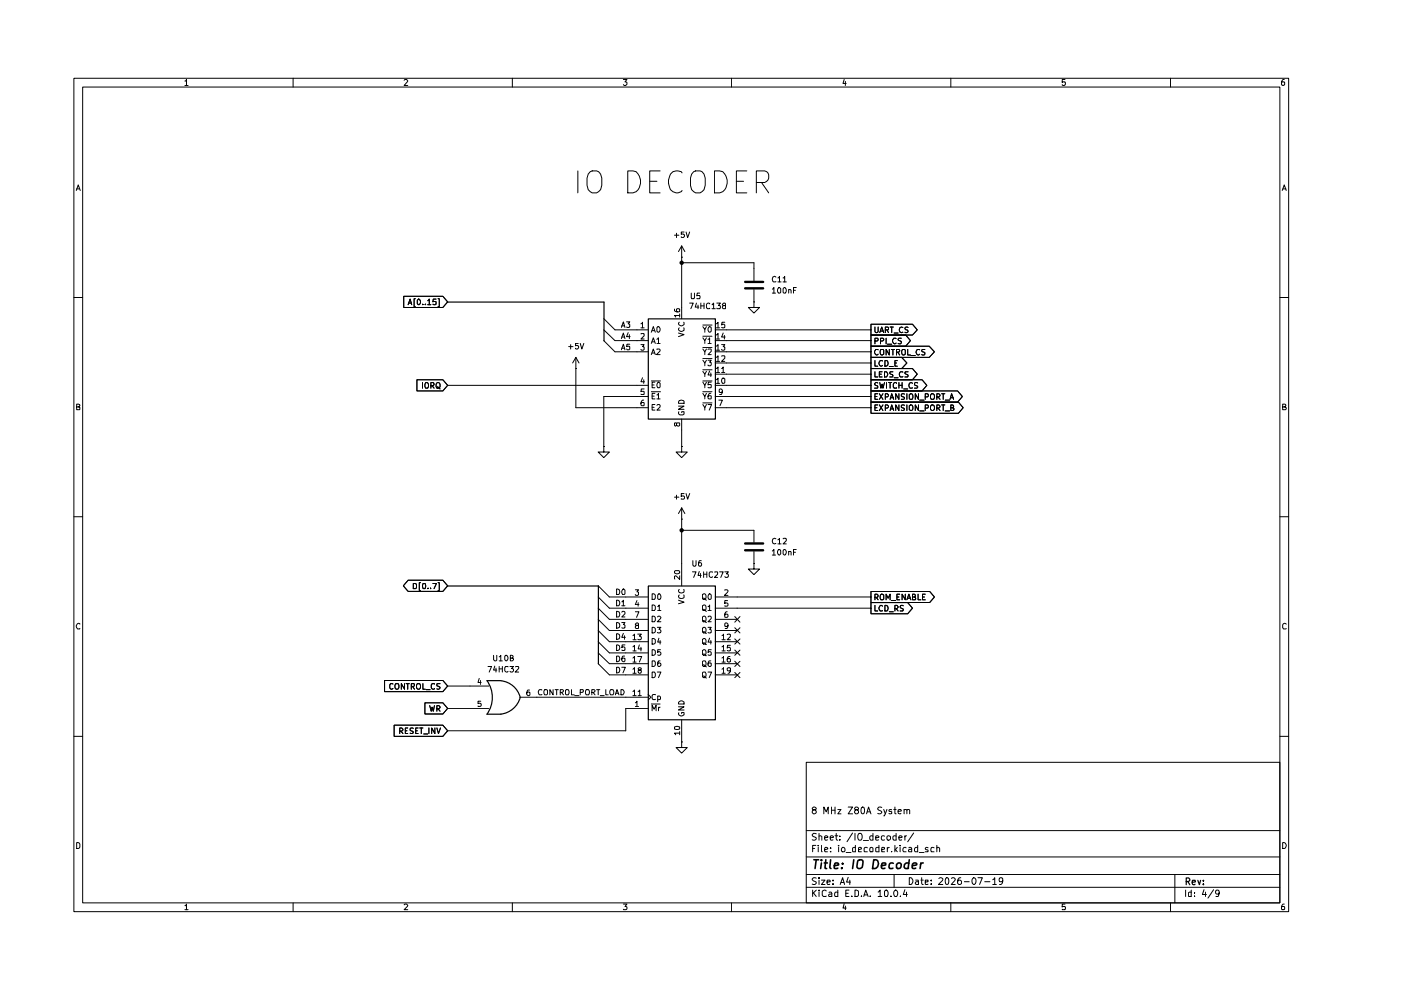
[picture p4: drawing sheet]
(kicad_sch
 (version 20260306)
 (generator "eeschema")
 (generator_version "10.0")
 (paper "A4")
 (title_block
  (title "IO Decoder")
  (date "2026-07-19")
  (comment 1 "8 MHz Z80A System"))
 (lib_symbols
  (symbol "74xx:74HC138" (exclude_from_sim no) (in_bom yes) (on_board yes)
   (in_pos_files yes)
   (duplicate_pin_numbers_are_jumpers no)
   (property "Reference" "U" (at -7.62 13.97 0) (show_name no) (do_not_autoplace no) (effects (font (size 1.27 1.27)) (justify left bottom)))
   (property "Value" "74HC138" (at 2.54 -11.43 0) (show_name no) (do_not_autoplace no) (effects (font (size 1.27 1.27)) (justify left top)))
   (property "Footprint" "" (at 0 0 0) (show_name no) (do_not_autoplace no) (hide yes) (effects (font (size 1.27 1.27))))
   (property "Datasheet" "http://www.ti.com/lit/ds/symlink/cd74hc238.pdf" (at 0 0 0) (show_name no) (do_not_autoplace no) (hide yes) (effects (font (size 1.27 1.27))))
   (property "Description" "3-to-8 line decoder/multiplexer inverting, DIP-16/SOIC-16/SSOP-16" (at 0 0 0) (show_name no) (do_not_autoplace no) (hide yes) (effects (font (size 1.27 1.27))))
   (symbol "74HC138_0_1"
    (rectangle (start -7.62 12.7) (end 7.62 -10.16) (stroke (width 0.254) (type default)) (fill (type background))))
   (symbol "74HC138_1_1"
    (pin input line (at -10.16 10.16 0) (length 2.54) (name "A0" (effects (font (size 1.27 1.27)))) (number "1" (effects (font (size 1.27 1.27)))))
    (pin input line (at -10.16 7.62 0) (length 2.54) (name "A1" (effects (font (size 1.27 1.27)))) (number "2" (effects (font (size 1.27 1.27)))))
    (pin input line (at -10.16 5.08 0) (length 2.54) (name "A2" (effects (font (size 1.27 1.27)))) (number "3" (effects (font (size 1.27 1.27)))))
    (pin input line (at -10.16 -2.54 0) (length 2.54) (name "~{E0}" (effects (font (size 1.27 1.27)))) (number "4" (effects (font (size 1.27 1.27)))))
    (pin input line (at -10.16 -5.08 0) (length 2.54) (name "~{E1}" (effects (font (size 1.27 1.27)))) (number "5" (effects (font (size 1.27 1.27)))))
    (pin input line (at -10.16 -7.62 0) (length 2.54) (name "E2" (effects (font (size 1.27 1.27)))) (number "6" (effects (font (size 1.27 1.27)))))
    (pin output line (at 10.16 -7.62 180) (length 2.54) (name "~{Y7}" (effects (font (size 1.27 1.27)))) (number "7" (effects (font (size 1.27 1.27)))))
    (pin power_in line (at 0 -12.7 90) (length 2.54) (name "GND" (effects (font (size 1.27 1.27)))) (number "8" (effects (font (size 1.27 1.27)))))
    (pin output line (at 10.16 -5.08 180) (length 2.54) (name "~{Y6}" (effects (font (size 1.27 1.27)))) (number "9" (effects (font (size 1.27 1.27)))))
    (pin output line (at 10.16 -2.54 180) (length 2.54) (name "~{Y5}" (effects (font (size 1.27 1.27)))) (number "10" (effects (font (size 1.27 1.27)))))
    (pin output line (at 10.16 0 180) (length 2.54) (name "~{Y4}" (effects (font (size 1.27 1.27)))) (number "11" (effects (font (size 1.27 1.27)))))
    (pin output line (at 10.16 2.54 180) (length 2.54) (name "~{Y3}" (effects (font (size 1.27 1.27)))) (number "12" (effects (font (size 1.27 1.27)))))
    (pin output line (at 10.16 5.08 180) (length 2.54) (name "~{Y2}" (effects (font (size 1.27 1.27)))) (number "13" (effects (font (size 1.27 1.27)))))
    (pin output line (at 10.16 7.62 180) (length 2.54) (name "~{Y1}" (effects (font (size 1.27 1.27)))) (number "14" (effects (font (size 1.27 1.27)))))
    (pin output line (at 10.16 10.16 180) (length 2.54) (name "~{Y0}" (effects (font (size 1.27 1.27)))) (number "15" (effects (font (size 1.27 1.27)))))
    (pin power_in line (at 0 15.24 270) (length 2.54) (name "VCC" (effects (font (size 1.27 1.27)))) (number "16" (effects (font (size 1.27 1.27))))))
   (embedded_fonts no))
  (symbol "74xx:74HC273" (exclude_from_sim no) (in_bom yes) (on_board yes)
   (in_pos_files yes)
   (duplicate_pin_numbers_are_jumpers no)
   (property "Reference" "U" (at -7.62 16.51 0) (show_name no) (do_not_autoplace no) (effects (font (size 1.27 1.27))))
   (property "Value" "74HC273" (at -7.62 -16.51 0) (show_name no) (do_not_autoplace no) (effects (font (size 1.27 1.27))))
   (property "Footprint" "" (at 0 0 0) (show_name no) (do_not_autoplace no) (hide yes) (effects (font (size 1.27 1.27))))
   (property "Datasheet" "https://assets.nexperia.com/documents/data-sheet/74HC_HCT273.pdf" (at 0 0 0) (show_name no) (do_not_autoplace no) (hide yes) (effects (font (size 1.27 1.27))))
   (property "Description" "8-bit D Flip-Flop, reset" (at 0 0 0) (show_name no) (do_not_autoplace no) (hide yes) (effects (font (size 1.27 1.27))))
   (symbol "74HC273_1_0"
    (pin input line (at -12.7 -12.7 0) (length 5.08) (name "~{Mr}" (effects (font (size 1.27 1.27)))) (number "1" (effects (font (size 1.27 1.27)))))
    (pin output line (at 12.7 12.7 180) (length 5.08) (name "Q0" (effects (font (size 1.27 1.27)))) (number "2" (effects (font (size 1.27 1.27)))))
    (pin input line (at -12.7 12.7 0) (length 5.08) (name "D0" (effects (font (size 1.27 1.27)))) (number "3" (effects (font (size 1.27 1.27)))))
    (pin input line (at -12.7 10.16 0) (length 5.08) (name "D1" (effects (font (size 1.27 1.27)))) (number "4" (effects (font (size 1.27 1.27)))))
    (pin output line (at 12.7 10.16 180) (length 5.08) (name "Q1" (effects (font (size 1.27 1.27)))) (number "5" (effects (font (size 1.27 1.27)))))
    (pin output line (at 12.7 7.62 180) (length 5.08) (name "Q2" (effects (font (size 1.27 1.27)))) (number "6" (effects (font (size 1.27 1.27)))))
    (pin input line (at -12.7 7.62 0) (length 5.08) (name "D2" (effects (font (size 1.27 1.27)))) (number "7" (effects (font (size 1.27 1.27)))))
    (pin input line (at -12.7 5.08 0) (length 5.08) (name "D3" (effects (font (size 1.27 1.27)))) (number "8" (effects (font (size 1.27 1.27)))))
    (pin output line (at 12.7 5.08 180) (length 5.08) (name "Q3" (effects (font (size 1.27 1.27)))) (number "9" (effects (font (size 1.27 1.27)))))
    (pin power_in line (at 0 -20.32 90) (length 5.08) (name "GND" (effects (font (size 1.27 1.27)))) (number "10" (effects (font (size 1.27 1.27)))))
    (pin input clock (at -12.7 -10.16 0) (length 5.08) (name "Cp" (effects (font (size 1.27 1.27)))) (number "11" (effects (font (size 1.27 1.27)))))
    (pin output line (at 12.7 2.54 180) (length 5.08) (name "Q4" (effects (font (size 1.27 1.27)))) (number "12" (effects (font (size 1.27 1.27)))))
    (pin input line (at -12.7 2.54 0) (length 5.08) (name "D4" (effects (font (size 1.27 1.27)))) (number "13" (effects (font (size 1.27 1.27)))))
    (pin input line (at -12.7 0 0) (length 5.08) (name "D5" (effects (font (size 1.27 1.27)))) (number "14" (effects (font (size 1.27 1.27)))))
    (pin output line (at 12.7 0 180) (length 5.08) (name "Q5" (effects (font (size 1.27 1.27)))) (number "15" (effects (font (size 1.27 1.27)))))
    (pin output line (at 12.7 -2.54 180) (length 5.08) (name "Q6" (effects (font (size 1.27 1.27)))) (number "16" (effects (font (size 1.27 1.27)))))
    (pin input line (at -12.7 -2.54 0) (length 5.08) (name "D6" (effects (font (size 1.27 1.27)))) (number "17" (effects (font (size 1.27 1.27)))))
    (pin input line (at -12.7 -5.08 0) (length 5.08) (name "D7" (effects (font (size 1.27 1.27)))) (number "18" (effects (font (size 1.27 1.27)))))
    (pin output line (at 12.7 -5.08 180) (length 5.08) (name "Q7" (effects (font (size 1.27 1.27)))) (number "19" (effects (font (size 1.27 1.27)))))
    (pin power_in line (at 0 20.32 270) (length 5.08) (name "VCC" (effects (font (size 1.27 1.27)))) (number "20" (effects (font (size 1.27 1.27))))))
   (symbol "74HC273_1_1"
    (rectangle (start -7.62 15.24) (end 7.62 -15.24) (stroke (width 0.254) (type default)) (fill (type background))))
   (embedded_fonts no))
  (symbol "74xx:74HC32"
   (body_styles demorgan)
   (pin_names
    (offset 1.016)) (exclude_from_sim no) (in_bom yes) (on_board yes)
   (in_pos_files yes)
   (duplicate_pin_numbers_are_jumpers no)
   (property "Reference" "U" (at 0 1.27 0) (show_name no) (do_not_autoplace no) (effects (font (size 1.27 1.27))))
   (property "Value" "74HC32" (at 0 -1.27 0) (show_name no) (do_not_autoplace no) (effects (font (size 1.27 1.27))))
   (property "Footprint" "" (at 0 0 0) (show_name no) (do_not_autoplace no) (hide yes) (effects (font (size 1.27 1.27))))
   (property "Datasheet" "http://www.ti.com/lit/gpn/sn74HC32" (at 0 0 0) (show_name no) (do_not_autoplace no) (hide yes) (effects (font (size 1.27 1.27))))
   (property "Description" "Quad 2-input OR" (at 0 0 0) (show_name no) (do_not_autoplace no) (hide yes) (effects (font (size 1.27 1.27))))
   (property "ki_locked" "" (at 0 0 0) (show_name no) (do_not_autoplace no) (effects (font (size 1.27 1.27))))
   (symbol "74HC32_1_1"
    (arc (start -3.81 3.81) (mid -2.589 0) (end -3.81 -3.81) (stroke (width 0.254) (type default)) (fill (type none)))
    (polyline (pts (xy -3.81 3.81) (xy -0.635 3.81)) (stroke (width 0.254) (type default)) (fill (type background)))
    (polyline (pts (xy -3.81 -3.81) (xy -0.635 -3.81)) (stroke (width 0.254) (type default)) (fill (type background)))
    (arc (start 3.81 0) (mid 2.1855 -2.584) (end -0.6096 -3.81) (stroke (width 0.254) (type default)) (fill (type background)))
    (arc (start -0.6096 3.81) (mid 2.1928 2.5924) (end 3.81 0) (stroke (width 0.254) (type default)) (fill (type background)))
    (polyline (pts (xy -0.635 3.81) (xy -3.81 3.81) (xy -3.81 3.81) (xy -3.556 3.4036) (xy -3.0226 2.2606) (xy -2.6924 1.0414) (xy -2.6162 -0.254) (xy -2.7686 -1.4986) (xy -3.175 -2.7178) (xy -3.81 -3.81) (xy -3.81 -3.81) (xy -0.635 -3.81)) (stroke (width -25.4) (type default)) (fill (type background)))
    (pin input line (at -7.62 2.54 0) (length 4.318) (name "" (effects (font (size 1.27 1.27)))) (number "1" (effects (font (size 1.27 1.27)))))
    (pin input line (at -7.62 -2.54 0) (length 4.318) (name "" (effects (font (size 1.27 1.27)))) (number "2" (effects (font (size 1.27 1.27)))))
    (pin output line (at 7.62 0 180) (length 3.81) (name "" (effects (font (size 1.27 1.27)))) (number "3" (effects (font (size 1.27 1.27))))))
   (symbol "74HC32_1_2"
    (arc (start 0 3.81) (mid 3.7934 0) (end 0 -3.81) (stroke (width 0.254) (type default)) (fill (type background)))
    (polyline (pts (xy 0 3.81) (xy -3.81 3.81) (xy -3.81 -3.81) (xy 0 -3.81)) (stroke (width 0.254) (type default)) (fill (type background)))
    (pin input inverted (at -7.62 2.54 0) (length 3.81) (name "" (effects (font (size 1.27 1.27)))) (number "1" (effects (font (size 1.27 1.27)))))
    (pin input inverted (at -7.62 -2.54 0) (length 3.81) (name "" (effects (font (size 1.27 1.27)))) (number "2" (effects (font (size 1.27 1.27)))))
    (pin output inverted (at 7.62 0 180) (length 3.81) (name "" (effects (font (size 1.27 1.27)))) (number "3" (effects (font (size 1.27 1.27))))))
   (symbol "74HC32_2_1"
    (arc (start -3.81 3.81) (mid -2.589 0) (end -3.81 -3.81) (stroke (width 0.254) (type default)) (fill (type none)))
    (polyline (pts (xy -3.81 3.81) (xy -0.635 3.81)) (stroke (width 0.254) (type default)) (fill (type background)))
    (polyline (pts (xy -3.81 -3.81) (xy -0.635 -3.81)) (stroke (width 0.254) (type default)) (fill (type background)))
    (arc (start 3.81 0) (mid 2.1855 -2.584) (end -0.6096 -3.81) (stroke (width 0.254) (type default)) (fill (type background)))
    (arc (start -0.6096 3.81) (mid 2.1928 2.5924) (end 3.81 0) (stroke (width 0.254) (type default)) (fill (type background)))
    (polyline (pts (xy -0.635 3.81) (xy -3.81 3.81) (xy -3.81 3.81) (xy -3.556 3.4036) (xy -3.0226 2.2606) (xy -2.6924 1.0414) (xy -2.6162 -0.254) (xy -2.7686 -1.4986) (xy -3.175 -2.7178) (xy -3.81 -3.81) (xy -3.81 -3.81) (xy -0.635 -3.81)) (stroke (width -25.4) (type default)) (fill (type background)))
    (pin input line (at -7.62 2.54 0) (length 4.318) (name "" (effects (font (size 1.27 1.27)))) (number "4" (effects (font (size 1.27 1.27)))))
    (pin input line (at -7.62 -2.54 0) (length 4.318) (name "" (effects (font (size 1.27 1.27)))) (number "5" (effects (font (size 1.27 1.27)))))
    (pin output line (at 7.62 0 180) (length 3.81) (name "" (effects (font (size 1.27 1.27)))) (number "6" (effects (font (size 1.27 1.27))))))
   (symbol "74HC32_2_2"
    (arc (start 0 3.81) (mid 3.7934 0) (end 0 -3.81) (stroke (width 0.254) (type default)) (fill (type background)))
    (polyline (pts (xy 0 3.81) (xy -3.81 3.81) (xy -3.81 -3.81) (xy 0 -3.81)) (stroke (width 0.254) (type default)) (fill (type background)))
    (pin input inverted (at -7.62 2.54 0) (length 3.81) (name "" (effects (font (size 1.27 1.27)))) (number "4" (effects (font (size 1.27 1.27)))))
    (pin input inverted (at -7.62 -2.54 0) (length 3.81) (name "" (effects (font (size 1.27 1.27)))) (number "5" (effects (font (size 1.27 1.27)))))
    (pin output inverted (at 7.62 0 180) (length 3.81) (name "" (effects (font (size 1.27 1.27)))) (number "6" (effects (font (size 1.27 1.27))))))
   (symbol "74HC32_3_1"
    (arc (start -3.81 3.81) (mid -2.589 0) (end -3.81 -3.81) (stroke (width 0.254) (type default)) (fill (type none)))
    (polyline (pts (xy -3.81 3.81) (xy -0.635 3.81)) (stroke (width 0.254) (type default)) (fill (type background)))
    (polyline (pts (xy -3.81 -3.81) (xy -0.635 -3.81)) (stroke (width 0.254) (type default)) (fill (type background)))
    (arc (start 3.81 0) (mid 2.1855 -2.584) (end -0.6096 -3.81) (stroke (width 0.254) (type default)) (fill (type background)))
    (arc (start -0.6096 3.81) (mid 2.1928 2.5924) (end 3.81 0) (stroke (width 0.254) (type default)) (fill (type background)))
    (polyline (pts (xy -0.635 3.81) (xy -3.81 3.81) (xy -3.81 3.81) (xy -3.556 3.4036) (xy -3.0226 2.2606) (xy -2.6924 1.0414) (xy -2.6162 -0.254) (xy -2.7686 -1.4986) (xy -3.175 -2.7178) (xy -3.81 -3.81) (xy -3.81 -3.81) (xy -0.635 -3.81)) (stroke (width -25.4) (type default)) (fill (type background)))
    (pin output line (at 7.62 0 180) (length 3.81) (name "" (effects (font (size 1.27 1.27)))) (number "8" (effects (font (size 1.27 1.27)))))
    (pin input line (at -7.62 2.54 0) (length 4.318) (name "" (effects (font (size 1.27 1.27)))) (number "9" (effects (font (size 1.27 1.27)))))
    (pin input line (at -7.62 -2.54 0) (length 4.318) (name "" (effects (font (size 1.27 1.27)))) (number "10" (effects (font (size 1.27 1.27))))))
   (symbol "74HC32_3_2"
    (arc (start 0 3.81) (mid 3.7934 0) (end 0 -3.81) (stroke (width 0.254) (type default)) (fill (type background)))
    (polyline (pts (xy 0 3.81) (xy -3.81 3.81) (xy -3.81 -3.81) (xy 0 -3.81)) (stroke (width 0.254) (type default)) (fill (type background)))
    (pin output inverted (at 7.62 0 180) (length 3.81) (name "" (effects (font (size 1.27 1.27)))) (number "8" (effects (font (size 1.27 1.27)))))
    (pin input inverted (at -7.62 2.54 0) (length 3.81) (name "" (effects (font (size 1.27 1.27)))) (number "9" (effects (font (size 1.27 1.27)))))
    (pin input inverted (at -7.62 -2.54 0) (length 3.81) (name "" (effects (font (size 1.27 1.27)))) (number "10" (effects (font (size 1.27 1.27))))))
   (symbol "74HC32_4_1"
    (arc (start -3.81 3.81) (mid -2.589 0) (end -3.81 -3.81) (stroke (width 0.254) (type default)) (fill (type none)))
    (polyline (pts (xy -3.81 3.81) (xy -0.635 3.81)) (stroke (width 0.254) (type default)) (fill (type background)))
    (polyline (pts (xy -3.81 -3.81) (xy -0.635 -3.81)) (stroke (width 0.254) (type default)) (fill (type background)))
    (arc (start 3.81 0) (mid 2.1855 -2.584) (end -0.6096 -3.81) (stroke (width 0.254) (type default)) (fill (type background)))
    (arc (start -0.6096 3.81) (mid 2.1928 2.5924) (end 3.81 0) (stroke (width 0.254) (type default)) (fill (type background)))
    (polyline (pts (xy -0.635 3.81) (xy -3.81 3.81) (xy -3.81 3.81) (xy -3.556 3.4036) (xy -3.0226 2.2606) (xy -2.6924 1.0414) (xy -2.6162 -0.254) (xy -2.7686 -1.4986) (xy -3.175 -2.7178) (xy -3.81 -3.81) (xy -3.81 -3.81) (xy -0.635 -3.81)) (stroke (width -25.4) (type default)) (fill (type background)))
    (pin output line (at 7.62 0 180) (length 3.81) (name "" (effects (font (size 1.27 1.27)))) (number "11" (effects (font (size 1.27 1.27)))))
    (pin input line (at -7.62 2.54 0) (length 4.318) (name "" (effects (font (size 1.27 1.27)))) (number "12" (effects (font (size 1.27 1.27)))))
    (pin input line (at -7.62 -2.54 0) (length 4.318) (name "" (effects (font (size 1.27 1.27)))) (number "13" (effects (font (size 1.27 1.27))))))
   (symbol "74HC32_4_2"
    (arc (start 0 3.81) (mid 3.7934 0) (end 0 -3.81) (stroke (width 0.254) (type default)) (fill (type background)))
    (polyline (pts (xy 0 3.81) (xy -3.81 3.81) (xy -3.81 -3.81) (xy 0 -3.81)) (stroke (width 0.254) (type default)) (fill (type background)))
    (pin output inverted (at 7.62 0 180) (length 3.81) (name "" (effects (font (size 1.27 1.27)))) (number "11" (effects (font (size 1.27 1.27)))))
    (pin input inverted (at -7.62 2.54 0) (length 3.81) (name "" (effects (font (size 1.27 1.27)))) (number "12" (effects (font (size 1.27 1.27)))))
    (pin input inverted (at -7.62 -2.54 0) (length 3.81) (name "" (effects (font (size 1.27 1.27)))) (number "13" (effects (font (size 1.27 1.27))))))
   (symbol "74HC32_5_0"
    (pin power_in line (at 0 -12.7 90) (length 5.08) (name "GND" (effects (font (size 1.27 1.27)))) (number "7" (effects (font (size 1.27 1.27)))))
    (pin power_in line (at 0 12.7 270) (length 5.08) (name "VCC" (effects (font (size 1.27 1.27)))) (number "14" (effects (font (size 1.27 1.27))))))
   (symbol "74HC32_5_1"
    (rectangle (start -5.08 7.62) (end 5.08 -7.62) (stroke (width 0.254) (type default)) (fill (type background))))
   (embedded_fonts no))
  (symbol "Device:C"
   (pin_numbers (hide yes))
   (pin_names
    (offset 0.254)) (exclude_from_sim no) (in_bom yes) (on_board yes)
   (in_pos_files yes)
   (duplicate_pin_numbers_are_jumpers no)
   (property "Reference" "C" (at 0.635 2.54 0) (show_name no) (do_not_autoplace no) (effects (font (size 1.27 1.27)) (justify left)))
   (property "Value" "C" (at 0.635 -2.54 0) (show_name no) (do_not_autoplace no) (effects (font (size 1.27 1.27)) (justify left)))
   (property "Footprint" "" (at 0.9652 -3.81 0) (show_name no) (do_not_autoplace no) (hide yes) (effects (font (size 1.27 1.27))))
   (property "Datasheet" "" (at 0 0 0) (show_name no) (do_not_autoplace no) (hide yes) (effects (font (size 1.27 1.27))))
   (property "Description" "Unpolarized capacitor" (at 0 0 0) (show_name no) (do_not_autoplace no) (hide yes) (effects (font (size 1.27 1.27))))
   (symbol "C_0_1"
    (polyline (pts (xy -2.032 0.762) (xy 2.032 0.762)) (stroke (width 0.508) (type default)) (fill (type none)))
    (polyline (pts (xy -2.032 -0.762) (xy 2.032 -0.762)) (stroke (width 0.508) (type default)) (fill (type none))))
   (symbol "C_1_1"
    (pin passive line (at 0 3.81 270) (length 2.794) (name "" (effects (font (size 1.27 1.27)))) (number "1" (effects (font (size 1.27 1.27)))))
    (pin passive line (at 0 -3.81 90) (length 2.794) (name "" (effects (font (size 1.27 1.27)))) (number "2" (effects (font (size 1.27 1.27))))))
   (embedded_fonts no))
  (symbol "power:+5V"
   (power global)
   (pin_numbers (hide yes))
   (pin_names
    (offset 0) (hide yes)) (exclude_from_sim no) (in_bom yes) (on_board yes)
   (in_pos_files yes)
   (duplicate_pin_numbers_are_jumpers no)
   (property "Reference" "#PWR" (at 0 -3.81 0) (show_name no) (do_not_autoplace no) (hide yes) (effects (font (size 1.27 1.27))))
   (property "Value" "+5V" (at 0 3.556 0) (show_name no) (do_not_autoplace no) (effects (font (size 1.27 1.27))))
   (property "Footprint" "" (at 0 0 0) (show_name no) (do_not_autoplace no) (hide yes) (effects (font (size 1.27 1.27))))
   (property "Datasheet" "" (at 0 0 0) (show_name no) (do_not_autoplace no) (hide yes) (effects (font (size 1.27 1.27))))
   (property "Description" "Power symbol creates a global label with name \"+5V\"" (at 0 0 0) (show_name no) (do_not_autoplace no) (hide yes) (effects (font (size 1.27 1.27))))
   (symbol "+5V_0_1"
    (polyline (pts (xy -0.762 1.27) (xy 0 2.54)) (stroke (width 0) (type default)) (fill (type none)))
    (polyline (pts (xy 0 2.54) (xy 0.762 1.27)) (stroke (width 0) (type default)) (fill (type none)))
    (polyline (pts (xy 0 0) (xy 0 2.54)) (stroke (width 0) (type default)) (fill (type none))))
   (symbol "+5V_1_1"
    (pin power_in line (at 0 0 90) (length 0) (name "" (effects (font (size 1.27 1.27)))) (number "1" (effects (font (size 1.27 1.27))))))
   (embedded_fonts no))
  (symbol "power:GND"
   (power global)
   (pin_numbers (hide yes))
   (pin_names
    (offset 0) (hide yes)) (exclude_from_sim no) (in_bom yes) (on_board yes)
   (in_pos_files yes)
   (duplicate_pin_numbers_are_jumpers no)
   (property "Reference" "#PWR" (at 0 -6.35 0) (show_name no) (do_not_autoplace no) (hide yes) (effects (font (size 1.27 1.27))))
   (property "Value" "GND" (at 0 -3.81 0) (show_name no) (do_not_autoplace no) (effects (font (size 1.27 1.27))))
   (property "Footprint" "" (at 0 0 0) (show_name no) (do_not_autoplace no) (hide yes) (effects (font (size 1.27 1.27))))
   (property "Datasheet" "" (at 0 0 0) (show_name no) (do_not_autoplace no) (hide yes) (effects (font (size 1.27 1.27))))
   (property "Description" "Power symbol creates a global label with name \"GND\" , ground" (at 0 0 0) (show_name no) (do_not_autoplace no) (hide yes) (effects (font (size 1.27 1.27))))
   (symbol "GND_0_1"
    (polyline (pts (xy 0 0) (xy 0 -1.27) (xy 1.27 -1.27) (xy 0 -2.54) (xy -1.27 -1.27) (xy 0 -1.27)) (stroke (width 0) (type default)) (fill (type none))))
   (symbol "GND_1_1"
    (pin power_in line (at 0 0 270) (length 0) (name "" (effects (font (size 1.27 1.27)))) (number "1" (effects (font (size 1.27 1.27))))))
   (embedded_fonts no)))
 (text "IO DECODER"
  (exclude_from_sim no)
  (at 146.558 34.036 0)
  (effects (font (size 5 5))))
 (junction
  (at 148.59 113.03)
  (diameter 0)
  (color 0 0 0 0))
 (junction
  (at 148.59 52.07)
  (diameter 0)
  (color 0 0 0 0))
 (no_connect
  (at 161.29 138.43))
 (no_connect
  (at 161.29 133.35))
 (no_connect
  (at 161.29 140.97))
 (no_connect
  (at 161.29 135.89))
 (no_connect
  (at 161.29 146.05))
 (no_connect
  (at 161.29 143.51))
 (bus_entry
  (at 129.54 133.35)
  (size 2.54 2.54)
  (stroke (width 0) (type default)))
 (bus_entry
  (at 129.54 143.51)
  (size 2.54 2.54)
  (stroke (width 0) (type default)))
 (bus_entry
  (at 129.54 128.27)
  (size 2.54 2.54)
  (stroke (width 0) (type default)))
 (bus_entry
  (at 130.81 67.31)
  (size 2.54 2.54)
  (stroke (width 0) (type default)))
 (bus_entry
  (at 129.54 125.73)
  (size 2.54 2.54)
  (stroke (width 0) (type default)))
 (bus_entry
  (at 130.81 64.77)
  (size 2.54 2.54)
  (stroke (width 0) (type default)))
 (bus_entry
  (at 129.54 140.97)
  (size 2.54 2.54)
  (stroke (width 0) (type default)))
 (bus_entry
  (at 129.54 130.81)
  (size 2.54 2.54)
  (stroke (width 0) (type default)))
 (bus_entry
  (at 129.54 138.43)
  (size 2.54 2.54)
  (stroke (width 0) (type default)))
 (bus_entry
  (at 129.54 135.89)
  (size 2.54 2.54)
  (stroke (width 0) (type default)))
 (bus_entry
  (at 130.81 69.85)
  (size 2.54 2.54)
  (stroke (width 0) (type default)))
 (wire
  (pts (xy 148.59 52.07) (xy 165.1 52.07))
  (stroke (width 0) (type default)))
 (wire
  (pts (xy 124.46 76.2) (xy 124.46 85.09))
  (stroke (width 0) (type default)))
 (bus
  (pts (xy 129.54 143.51) (xy 129.54 125.73))
  (stroke (width 0) (type default)))
 (wire
  (pts (xy 135.89 158.75) (xy 135.89 153.67))
  (stroke (width 0) (type default)))
 (wire
  (pts (xy 158.75 82.55) (xy 191.77 82.55))
  (stroke (width 0) (type default)))
 (wire
  (pts (xy 95.25 80.01) (xy 138.43 80.01))
  (stroke (width 0) (type default)))
 (wire
  (pts (xy 130.81 82.55) (xy 130.81 93.98))
  (stroke (width 0) (type default)))
 (bus
  (pts (xy 130.81 69.85) (xy 130.81 60.96))
  (stroke (width 0) (type default)))
 (wire
  (pts (xy 148.59 113.03) (xy 148.59 110.49))
  (stroke (width 0) (type default)))
 (wire
  (pts (xy 132.08 128.27) (xy 135.89 128.27))
  (stroke (width 0) (type default)))
 (wire
  (pts (xy 148.59 52.07) (xy 148.59 62.23))
  (stroke (width 0) (type default)))
 (wire
  (pts (xy 132.08 143.51) (xy 135.89 143.51))
  (stroke (width 0) (type default)))
 (wire
  (pts (xy 138.43 82.55) (xy 130.81 82.55))
  (stroke (width 0) (type default)))
 (wire
  (pts (xy 132.08 135.89) (xy 135.89 135.89))
  (stroke (width 0) (type default)))
 (bus
  (pts (xy 95.25 60.96) (xy 130.81 60.96))
  (stroke (width 0) (type default)))
 (wire
  (pts (xy 95.25 148.59) (xy 100.33 148.59))
  (stroke (width 0) (type default)))
 (wire
  (pts (xy 158.75 80.01) (xy 191.77 80.01))
  (stroke (width 0) (type default)))
 (wire
  (pts (xy 133.35 69.85) (xy 138.43 69.85))
  (stroke (width 0) (type default)))
 (wire
  (pts (xy 132.08 146.05) (xy 135.89 146.05))
  (stroke (width 0) (type default)))
 (wire
  (pts (xy 158.75 72.39) (xy 191.77 72.39))
  (stroke (width 0) (type default)))
 (wire
  (pts (xy 158.75 85.09) (xy 191.77 85.09))
  (stroke (width 0) (type default)))
 (wire
  (pts (xy 158.75 77.47) (xy 191.77 77.47))
  (stroke (width 0) (type default)))
 (wire
  (pts (xy 132.08 138.43) (xy 135.89 138.43))
  (stroke (width 0) (type default)))
 (wire
  (pts (xy 158.75 69.85) (xy 191.77 69.85))
  (stroke (width 0) (type default)))
 (wire
  (pts (xy 138.43 85.09) (xy 124.46 85.09))
  (stroke (width 0) (type default)))
 (wire
  (pts (xy 158.75 67.31) (xy 191.77 67.31))
  (stroke (width 0) (type default)))
 (wire
  (pts (xy 148.59 113.03) (xy 148.59 120.65))
  (stroke (width 0) (type default)))
 (wire
  (pts (xy 158.75 74.93) (xy 191.77 74.93))
  (stroke (width 0) (type default)))
 (wire
  (pts (xy 165.1 53.34) (xy 165.1 52.07))
  (stroke (width 0) (type default)))
 (wire
  (pts (xy 148.59 113.03) (xy 165.1 113.03))
  (stroke (width 0) (type default)))
 (wire
  (pts (xy 95.25 158.75) (xy 135.89 158.75))
  (stroke (width 0) (type default)))
 (wire
  (pts (xy 133.35 67.31) (xy 138.43 67.31))
  (stroke (width 0) (type default)))
 (wire
  (pts (xy 133.35 72.39) (xy 138.43 72.39))
  (stroke (width 0) (type default)))
 (wire
  (pts (xy 132.08 130.81) (xy 135.89 130.81))
  (stroke (width 0) (type default)))
 (wire
  (pts (xy 148.59 50.8) (xy 148.59 52.07))
  (stroke (width 0) (type default)))
 (wire
  (pts (xy 148.59 90.17) (xy 148.59 93.98))
  (stroke (width 0) (type default)))
 (wire
  (pts (xy 132.08 133.35) (xy 135.89 133.35))
  (stroke (width 0) (type default)))
 (wire
  (pts (xy 161.29 130.81) (xy 191.77 130.81))
  (stroke (width 0) (type default)))
 (wire
  (pts (xy 115.57 151.13) (xy 135.89 151.13))
  (stroke (width 0) (type default)))
 (bus
  (pts (xy 95.25 125.73) (xy 129.54 125.73))
  (stroke (width 0) (type default)))
 (wire
  (pts (xy 161.29 128.27) (xy 191.77 128.27))
  (stroke (width 0) (type default)))
 (wire
  (pts (xy 132.08 140.97) (xy 135.89 140.97))
  (stroke (width 0) (type default)))
 (wire
  (pts (xy 95.25 153.67) (xy 100.33 153.67))
  (stroke (width 0) (type default)))
 (label "A3"
  (at 134.62 67.31 0)
  (effects (font (size 1.27 1.27)) (justify left bottom)))
 (label "D4"
  (at 133.35 138.43 0)
  (effects (font (size 1.27 1.27)) (justify left bottom)))
 (label "CONTROL_PORT_LOAD"
  (at 115.57 151.13 0)
  (effects (font (size 1.27 1.27)) (justify left bottom)))
 (label "D1"
  (at 133.35 130.81 0)
  (effects (font (size 1.27 1.27)) (justify left bottom)))
 (label "D6"
  (at 133.35 143.51 0)
  (effects (font (size 1.27 1.27)) (justify left bottom)))
 (label "A4"
  (at 134.62 69.85 0)
  (effects (font (size 1.27 1.27)) (justify left bottom)))
 (label "A5"
  (at 134.62 72.39 0)
  (effects (font (size 1.27 1.27)) (justify left bottom)))
 (label "D7"
  (at 133.35 146.05 0)
  (effects (font (size 1.27 1.27)) (justify left bottom)))
 (label "D5"
  (at 133.35 140.97 0)
  (effects (font (size 1.27 1.27)) (justify left bottom)))
 (label "D0"
  (at 133.35 128.27 0)
  (effects (font (size 1.27 1.27)) (justify left bottom)))
 (label "D3"
  (at 133.35 135.89 0)
  (effects (font (size 1.27 1.27)) (justify left bottom)))
 (label "D2"
  (at 133.35 133.35 0)
  (effects (font (size 1.27 1.27)) (justify left bottom)))
 (global_label "EXPANSION_PORT_B"
  (shape output)
  (at 191.77 85.09 0)
  (fields_autoplaced yes)
  (effects (font (size 1.27 1.27)) (justify left))
  (property "Intersheetrefs" "${INTERSHEET_REFS}" (at 213.3214 85.09 0) (hide yes) (show_name no) (do_not_autoplace no) (effects (font (size 1.27 1.27)) (justify left))))
 (global_label "CONTROL_CS"
  (shape input)
  (at 95.25 148.59 180)
  (fields_autoplaced yes)
  (effects (font (size 1.27 1.27)) (justify right))
  (property "Intersheetrefs" "${INTERSHEET_REFS}" (at 80.2905 148.59 0) (hide yes) (show_name no) (do_not_autoplace no) (effects (font (size 1.27 1.27)) (justify right))))
 (global_label "UART_CS"
  (shape output)
  (at 191.77 67.31 0)
  (fields_autoplaced yes)
  (effects (font (size 1.27 1.27)) (justify left))
  (property "Intersheetrefs" "${INTERSHEET_REFS}" (at 202.859 67.31 0) (hide yes) (show_name no) (do_not_autoplace no) (effects (font (size 1.27 1.27)) (justify left))))
 (global_label "WR"
  (shape input)
  (at 95.25 153.67 180)
  (fields_autoplaced yes)
  (effects (font (size 1.27 1.27)) (justify right))
  (property "Intersheetrefs" "${INTERSHEET_REFS}" (at 89.5434 153.67 0) (hide yes) (show_name no) (do_not_autoplace no) (effects (font (size 1.27 1.27)) (justify right))))
 (global_label "A[0..15]"
  (shape input)
  (at 95.25 60.96 180)
  (fields_autoplaced yes)
  (effects (font (size 1.27 1.27)) (justify right))
  (property "Intersheetrefs" "${INTERSHEET_REFS}" (at 84.6447 60.96 0) (hide yes) (show_name no) (do_not_autoplace no) (effects (font (size 1.27 1.27)) (justify right))))
 (global_label "RESET_INV"
  (shape input)
  (at 95.25 158.75 180)
  (fields_autoplaced yes)
  (effects (font (size 1.27 1.27)) (justify right))
  (property "Intersheetrefs" "${INTERSHEET_REFS}" (at 82.5282 158.75 0) (hide yes) (show_name no) (do_not_autoplace no) (effects (font (size 1.27 1.27)) (justify right))))
 (global_label "EXPANSION_PORT_A"
  (shape output)
  (at 191.77 82.55 0)
  (fields_autoplaced yes)
  (effects (font (size 1.27 1.27)) (justify left))
  (property "Intersheetrefs" "${INTERSHEET_REFS}" (at 213.14 82.55 0) (hide yes) (show_name no) (do_not_autoplace no) (effects (font (size 1.27 1.27)) (justify left))))
 (global_label "LCD_RS"
  (shape output)
  (at 191.77 130.81 0)
  (fields_autoplaced yes)
  (effects (font (size 1.27 1.27)) (justify left))
  (property "Intersheetrefs" "${INTERSHEET_REFS}" (at 201.7704 130.81 0) (hide yes) (show_name no) (do_not_autoplace no) (effects (font (size 1.27 1.27)) (justify left))))
 (global_label "ROM_ENABLE"
  (shape output)
  (at 191.77 128.27 0)
  (fields_autoplaced yes)
  (effects (font (size 1.27 1.27)) (justify left))
  (property "Intersheetrefs" "${INTERSHEET_REFS}" (at 206.7899 128.27 0) (hide yes) (show_name no) (do_not_autoplace no) (effects (font (size 1.27 1.27)) (justify left))))
 (global_label "CONTROL_CS"
  (shape output)
  (at 191.77 72.39 0)
  (fields_autoplaced yes)
  (effects (font (size 1.27 1.27)) (justify left))
  (property "Intersheetrefs" "${INTERSHEET_REFS}" (at 206.7295 72.39 0) (hide yes) (show_name no) (do_not_autoplace no) (effects (font (size 1.27 1.27)) (justify left))))
 (global_label "LEDS_CS"
  (shape output)
  (at 191.77 77.47 0)
  (fields_autoplaced yes)
  (effects (font (size 1.27 1.27)) (justify left))
  (property "Intersheetrefs" "${INTERSHEET_REFS}" (at 202.8589 77.47 0) (hide yes) (show_name no) (do_not_autoplace no) (effects (font (size 1.27 1.27)) (justify left))))
 (global_label "PPI_CS"
  (shape output)
  (at 191.77 69.85 0)
  (fields_autoplaced yes)
  (effects (font (size 1.27 1.27)) (justify left))
  (property "Intersheetrefs" "${INTERSHEET_REFS}" (at 201.3471 69.85 0) (hide yes) (show_name no) (do_not_autoplace no) (effects (font (size 1.27 1.27)) (justify left))))
 (global_label "D[0..7]"
  (shape tri_state)
  (at 95.25 125.73 180)
  (fields_autoplaced yes)
  (effects (font (size 1.27 1.27)) (justify right))
  (property "Intersheetrefs" "${INTERSHEET_REFS}" (at 84.5615 125.73 0) (hide yes) (show_name no) (do_not_autoplace no) (effects (font (size 1.27 1.27)) (justify right))))
 (global_label "IORQ"
  (shape input)
  (at 95.25 80.01 180)
  (fields_autoplaced yes)
  (effects (font (size 1.27 1.27)) (justify right))
  (property "Intersheetrefs" "${INTERSHEET_REFS}" (at 87.729 80.01 0) (hide yes) (show_name no) (do_not_autoplace no) (effects (font (size 1.27 1.27)) (justify right))))
 (global_label "LCD_E"
  (shape output)
  (at 191.77 74.93 0)
  (fields_autoplaced yes)
  (effects (font (size 1.27 1.27)) (justify left))
  (property "Intersheetrefs" "${INTERSHEET_REFS}" (at 200.4399 74.93 0) (hide yes) (show_name no) (do_not_autoplace no) (effects (font (size 1.27 1.27)) (justify left))))
 (global_label "SWITCH_CS"
  (shape output)
  (at 191.77 80.01 0)
  (fields_autoplaced yes)
  (effects (font (size 1.27 1.27)) (justify left))
  (property "Intersheetrefs" "${INTERSHEET_REFS}" (at 205.0361 80.01 0) (hide yes) (show_name no) (do_not_autoplace no) (effects (font (size 1.27 1.27)) (justify left))))
 (symbol
  (lib_id "power:+5V")
  (at 148.59 110.49 0)
  (unit 1)
  (body_style 1)
  (exclude_from_sim no)
  (in_bom yes)
  (on_board yes)
  (in_pos_files yes)
  (dnp no)
  (fields_autoplaced yes)
  (property "Reference" "#PWR022" (at 148.59 114.3 0) (hide yes) (show_name no) (do_not_autoplace no) (effects (font (size 1.27 1.27))))
  (property "Value" "+5V" (at 148.59 105.41 0) (show_name no) (do_not_autoplace no) (effects (font (size 1.27 1.27))))
  (property "Footprint" "" (at 148.59 110.49 0) (hide yes) (show_name no) (do_not_autoplace no) (effects (font (size 1.27 1.27))))
  (property "Datasheet" "" (at 148.59 110.49 0) (hide yes) (show_name no) (do_not_autoplace no) (effects (font (size 1.27 1.27))))
  (property "Description" "Power symbol creates a global label with name \"+5V\"" (at 148.59 110.49 0) (hide yes) (show_name no) (do_not_autoplace no) (effects (font (size 1.27 1.27))))
  (pin "1"))
 (symbol
  (lib_id "power:+5V")
  (at 148.59 50.8 0)
  (unit 1)
  (body_style 1)
  (exclude_from_sim no)
  (in_bom yes)
  (on_board yes)
  (in_pos_files yes)
  (dnp no)
  (fields_autoplaced yes)
  (property "Reference" "#PWR023" (at 148.59 54.61 0) (hide yes) (show_name no) (do_not_autoplace no) (effects (font (size 1.27 1.27))))
  (property "Value" "+5V" (at 148.59 45.72 0) (show_name no) (do_not_autoplace no) (effects (font (size 1.27 1.27))))
  (property "Footprint" "" (at 148.59 50.8 0) (hide yes) (show_name no) (do_not_autoplace no) (effects (font (size 1.27 1.27))))
  (property "Datasheet" "" (at 148.59 50.8 0) (hide yes) (show_name no) (do_not_autoplace no) (effects (font (size 1.27 1.27))))
  (property "Description" "Power symbol creates a global label with name \"+5V\"" (at 148.59 50.8 0) (hide yes) (show_name no) (do_not_autoplace no) (effects (font (size 1.27 1.27))))
  (pin "1"))
 (symbol
  (lib_id "power:GND")
  (at 130.81 93.98 0)
  (unit 1)
  (body_style 1)
  (exclude_from_sim no)
  (in_bom yes)
  (on_board yes)
  (in_pos_files yes)
  (dnp no)
  (fields_autoplaced yes)
  (property "Reference" "#PWR038" (at 130.81 100.33 0) (hide yes) (show_name no) (do_not_autoplace no) (effects (font (size 1.27 1.27))))
  (property "Value" "GND" (at 130.81 99.06 0) (hide yes) (show_name no) (do_not_autoplace no) (effects (font (size 1.27 1.27))))
  (property "Footprint" "" (at 130.81 93.98 0) (hide yes) (show_name no) (do_not_autoplace no) (effects (font (size 1.27 1.27))))
  (property "Datasheet" "" (at 130.81 93.98 0) (hide yes) (show_name no) (do_not_autoplace no) (effects (font (size 1.27 1.27))))
  (property "Description" "Power symbol creates a global label with name \"GND\" , ground" (at 130.81 93.98 0) (hide yes) (show_name no) (do_not_autoplace no) (effects (font (size 1.27 1.27))))
  (pin "1"))
 (symbol
  (lib_id "power:GND")
  (at 165.1 120.65 0)
  (unit 1)
  (body_style 1)
  (exclude_from_sim no)
  (in_bom yes)
  (on_board yes)
  (in_pos_files yes)
  (dnp no)
  (fields_autoplaced yes)
  (property "Reference" "#PWR033" (at 165.1 127 0) (hide yes) (show_name no) (do_not_autoplace no) (effects (font (size 1.27 1.27))))
  (property "Value" "GND" (at 165.1 125.73 0) (hide yes) (show_name no) (do_not_autoplace no) (effects (font (size 1.27 1.27))))
  (property "Footprint" "" (at 165.1 120.65 0) (hide yes) (show_name no) (do_not_autoplace no) (effects (font (size 1.27 1.27))))
  (property "Datasheet" "" (at 165.1 120.65 0) (hide yes) (show_name no) (do_not_autoplace no) (effects (font (size 1.27 1.27))))
  (property "Description" "Power symbol creates a global label with name \"GND\" , ground" (at 165.1 120.65 0) (hide yes) (show_name no) (do_not_autoplace no) (effects (font (size 1.27 1.27))))
  (pin "1"))
 (symbol
  (lib_id "power:+5V")
  (at 124.46 76.2 0)
  (unit 1)
  (body_style 1)
  (exclude_from_sim no)
  (in_bom yes)
  (on_board yes)
  (in_pos_files yes)
  (dnp no)
  (fields_autoplaced yes)
  (property "Reference" "#PWR039" (at 124.46 80.01 0) (hide yes) (show_name no) (do_not_autoplace no) (effects (font (size 1.27 1.27))))
  (property "Value" "+5V" (at 124.46 71.12 0) (show_name no) (do_not_autoplace no) (effects (font (size 1.27 1.27))))
  (property "Footprint" "" (at 124.46 76.2 0) (hide yes) (show_name no) (do_not_autoplace no) (effects (font (size 1.27 1.27))))
  (property "Datasheet" "" (at 124.46 76.2 0) (hide yes) (show_name no) (do_not_autoplace no) (effects (font (size 1.27 1.27))))
  (property "Description" "Power symbol creates a global label with name \"+5V\"" (at 124.46 76.2 0) (hide yes) (show_name no) (do_not_autoplace no) (effects (font (size 1.27 1.27))))
  (pin "1"))
 (symbol
  (lib_id "Device:C")
  (at 165.1 57.15 180)
  (unit 1)
  (body_style 1)
  (exclude_from_sim no)
  (in_bom yes)
  (on_board yes)
  (in_pos_files yes)
  (dnp no)
  (fields_autoplaced yes)
  (property "Reference" "C11" (at 168.91 55.8799 0) (show_name no) (do_not_autoplace no) (effects (font (size 1.27 1.27)) (justify right)))
  (property "Value" "100nF" (at 168.91 58.4199 0) (show_name no) (do_not_autoplace no) (effects (font (size 1.27 1.27)) (justify right)))
  (property "Footprint" "Capacitor_THT:C_Disc_D5.0mm_W2.5mm_P2.50mm" (at 164.1348 53.34 0) (hide yes) (show_name no) (do_not_autoplace no) (effects (font (size 1.27 1.27))))
  (property "Datasheet" "" (at 165.1 57.15 0) (hide yes) (show_name no) (do_not_autoplace no) (effects (font (size 1.27 1.27))))
  (property "Description" "Unpolarized capacitor" (at 165.1 57.15 0) (hide yes) (show_name no) (do_not_autoplace no) (effects (font (size 1.27 1.27))))
  (pin "2")
  (pin "1"))
 (symbol
  (lib_id "74xx:74HC32")
  (at 107.95 151.13 0)
  (unit 2)
  (body_style 1)
  (exclude_from_sim no)
  (in_bom yes)
  (on_board yes)
  (in_pos_files yes)
  (dnp no)
  (fields_autoplaced yes)
  (property "Reference" "U10" (at 107.95 142.24 0) (show_name no) (do_not_autoplace no) (effects (font (size 1.27 1.27))))
  (property "Value" "74HC32" (at 107.95 144.78 0) (show_name no) (do_not_autoplace no) (effects (font (size 1.27 1.27))))
  (property "Footprint" "Package_DIP:DIP-14_W7.62mm_LongPads" (at 107.95 151.13 0) (hide yes) (show_name no) (do_not_autoplace no) (effects (font (size 1.27 1.27))))
  (property "Datasheet" "http://www.ti.com/lit/gpn/sn74HC32" (at 107.95 151.13 0) (hide yes) (show_name no) (do_not_autoplace no) (effects (font (size 1.27 1.27))))
  (property "Description" "Quad 2-input OR" (at 107.95 151.13 0) (hide yes) (show_name no) (do_not_autoplace no) (effects (font (size 1.27 1.27))))
  (pin "12")
  (pin "11")
  (pin "10")
  (pin "9")
  (pin "8")
  (pin "13")
  (pin "1")
  (pin "3")
  (pin "2")
  (pin "4")
  (pin "5")
  (pin "6")
  (pin "14")
  (pin "7"))
 (symbol
  (lib_id "power:GND")
  (at 165.1 60.96 0)
  (unit 1)
  (body_style 1)
  (exclude_from_sim no)
  (in_bom yes)
  (on_board yes)
  (in_pos_files yes)
  (dnp no)
  (fields_autoplaced yes)
  (property "Reference" "#PWR032" (at 165.1 67.31 0) (hide yes) (show_name no) (do_not_autoplace no) (effects (font (size 1.27 1.27))))
  (property "Value" "GND" (at 165.1 66.04 0) (hide yes) (show_name no) (do_not_autoplace no) (effects (font (size 1.27 1.27))))
  (property "Footprint" "" (at 165.1 60.96 0) (hide yes) (show_name no) (do_not_autoplace no) (effects (font (size 1.27 1.27))))
  (property "Datasheet" "" (at 165.1 60.96 0) (hide yes) (show_name no) (do_not_autoplace no) (effects (font (size 1.27 1.27))))
  (property "Description" "Power symbol creates a global label with name \"GND\" , ground" (at 165.1 60.96 0) (hide yes) (show_name no) (do_not_autoplace no) (effects (font (size 1.27 1.27))))
  (pin "1"))
 (symbol
  (lib_id "74xx:74HC138")
  (at 148.59 77.47 0)
  (unit 1)
  (body_style 1)
  (exclude_from_sim no)
  (in_bom yes)
  (on_board yes)
  (in_pos_files yes)
  (dnp no)
  (property "Reference" "U5" (at 150.368 59.69 0) (show_name no) (do_not_autoplace no) (effects (font (size 1.27 1.27)) (justify left)))
  (property "Value" "74HC138" (at 150.114 61.976 0) (show_name no) (do_not_autoplace no) (effects (font (size 1.27 1.27)) (justify left)))
  (property "Footprint" "Package_DIP:DIP-16_W7.62mm_LongPads" (at 148.59 77.47 0) (hide yes) (show_name no) (do_not_autoplace no) (effects (font (size 1.27 1.27))))
  (property "Datasheet" "http://www.ti.com/lit/ds/symlink/cd74hc238.pdf" (at 148.59 77.47 0) (hide yes) (show_name no) (do_not_autoplace no) (effects (font (size 1.27 1.27))))
  (property "Description" "3-to-8 line decoder/multiplexer inverting, DIP-16/SOIC-16/SSOP-16" (at 148.59 77.47 0) (hide yes) (show_name no) (do_not_autoplace no) (effects (font (size 1.27 1.27))))
  (pin "11")
  (pin "10")
  (pin "1")
  (pin "14")
  (pin "2")
  (pin "3")
  (pin "4")
  (pin "5")
  (pin "6")
  (pin "7")
  (pin "8")
  (pin "9")
  (pin "12")
  (pin "13")
  (pin "15")
  (pin "16"))
 (symbol
  (lib_id "power:GND")
  (at 148.59 93.98 0)
  (unit 1)
  (body_style 1)
  (exclude_from_sim no)
  (in_bom yes)
  (on_board yes)
  (in_pos_files yes)
  (dnp no)
  (fields_autoplaced yes)
  (property "Reference" "#PWR025" (at 148.59 100.33 0) (hide yes) (show_name no) (do_not_autoplace no) (effects (font (size 1.27 1.27))))
  (property "Value" "GND" (at 148.59 99.06 0) (hide yes) (show_name no) (do_not_autoplace no) (effects (font (size 1.27 1.27))))
  (property "Footprint" "" (at 148.59 93.98 0) (hide yes) (show_name no) (do_not_autoplace no) (effects (font (size 1.27 1.27))))
  (property "Datasheet" "" (at 148.59 93.98 0) (hide yes) (show_name no) (do_not_autoplace no) (effects (font (size 1.27 1.27))))
  (property "Description" "Power symbol creates a global label with name \"GND\" , ground" (at 148.59 93.98 0) (hide yes) (show_name no) (do_not_autoplace no) (effects (font (size 1.27 1.27))))
  (pin "1"))
 (symbol
  (lib_id "Device:C")
  (at 165.1 116.84 180)
  (unit 1)
  (body_style 1)
  (exclude_from_sim no)
  (in_bom yes)
  (on_board yes)
  (in_pos_files yes)
  (dnp no)
  (fields_autoplaced yes)
  (property "Reference" "C12" (at 168.91 115.5699 0) (show_name no) (do_not_autoplace no) (effects (font (size 1.27 1.27)) (justify right)))
  (property "Value" "100nF" (at 168.91 118.1099 0) (show_name no) (do_not_autoplace no) (effects (font (size 1.27 1.27)) (justify right)))
  (property "Footprint" "Capacitor_THT:C_Disc_D5.0mm_W2.5mm_P2.50mm" (at 164.1348 113.03 0) (hide yes) (show_name no) (do_not_autoplace no) (effects (font (size 1.27 1.27))))
  (property "Datasheet" "" (at 165.1 116.84 0) (hide yes) (show_name no) (do_not_autoplace no) (effects (font (size 1.27 1.27))))
  (property "Description" "Unpolarized capacitor" (at 165.1 116.84 0) (hide yes) (show_name no) (do_not_autoplace no) (effects (font (size 1.27 1.27))))
  (pin "2")
  (pin "1"))
 (symbol
  (lib_id "74xx:74HC273")
  (at 148.59 140.97 0)
  (unit 1)
  (body_style 1)
  (exclude_from_sim no)
  (in_bom yes)
  (on_board yes)
  (in_pos_files yes)
  (dnp no)
  (fields_autoplaced yes)
  (property "Reference" "U6" (at 150.7333 120.65 0) (show_name no) (do_not_autoplace no) (effects (font (size 1.27 1.27)) (justify left)))
  (property "Value" "74HC273" (at 150.7333 123.19 0) (show_name no) (do_not_autoplace no) (effects (font (size 1.27 1.27)) (justify left)))
  (property "Footprint" "Package_DIP:DIP-20_W7.62mm_LongPads" (at 148.59 140.97 0) (hide yes) (show_name no) (do_not_autoplace no) (effects (font (size 1.27 1.27))))
  (property "Datasheet" "https://assets.nexperia.com/documents/data-sheet/74HC_HCT273.pdf" (at 148.59 140.97 0) (hide yes) (show_name no) (do_not_autoplace no) (effects (font (size 1.27 1.27))))
  (property "Description" "8-bit D Flip-Flop, reset" (at 148.59 140.97 0) (hide yes) (show_name no) (do_not_autoplace no) (effects (font (size 1.27 1.27))))
  (pin "19")
  (pin "18")
  (pin "17")
  (pin "16")
  (pin "12")
  (pin "13")
  (pin "15")
  (pin "14")
  (pin "10")
  (pin "9")
  (pin "8")
  (pin "7")
  (pin "1")
  (pin "20")
  (pin "11")
  (pin "2")
  (pin "5")
  (pin "6")
  (pin "3")
  (pin "4"))
 (symbol
  (lib_id "power:GND")
  (at 148.59 161.29 0)
  (unit 1)
  (body_style 1)
  (exclude_from_sim no)
  (in_bom yes)
  (on_board yes)
  (in_pos_files yes)
  (dnp no)
  (fields_autoplaced yes)
  (property "Reference" "#PWR024" (at 148.59 167.64 0) (hide yes) (show_name no) (do_not_autoplace no) (effects (font (size 1.27 1.27))))
  (property "Value" "GND" (at 148.59 166.37 0) (hide yes) (show_name no) (do_not_autoplace no) (effects (font (size 1.27 1.27))))
  (property "Footprint" "" (at 148.59 161.29 0) (hide yes) (show_name no) (do_not_autoplace no) (effects (font (size 1.27 1.27))))
  (property "Datasheet" "" (at 148.59 161.29 0) (hide yes) (show_name no) (do_not_autoplace no) (effects (font (size 1.27 1.27))))
  (property "Description" "Power symbol creates a global label with name \"GND\" , ground" (at 148.59 161.29 0) (hide yes) (show_name no) (do_not_autoplace no) (effects (font (size 1.27 1.27))))
  (pin "1"))
 (sheet_instances
  (path ""
   (page "4"))))
